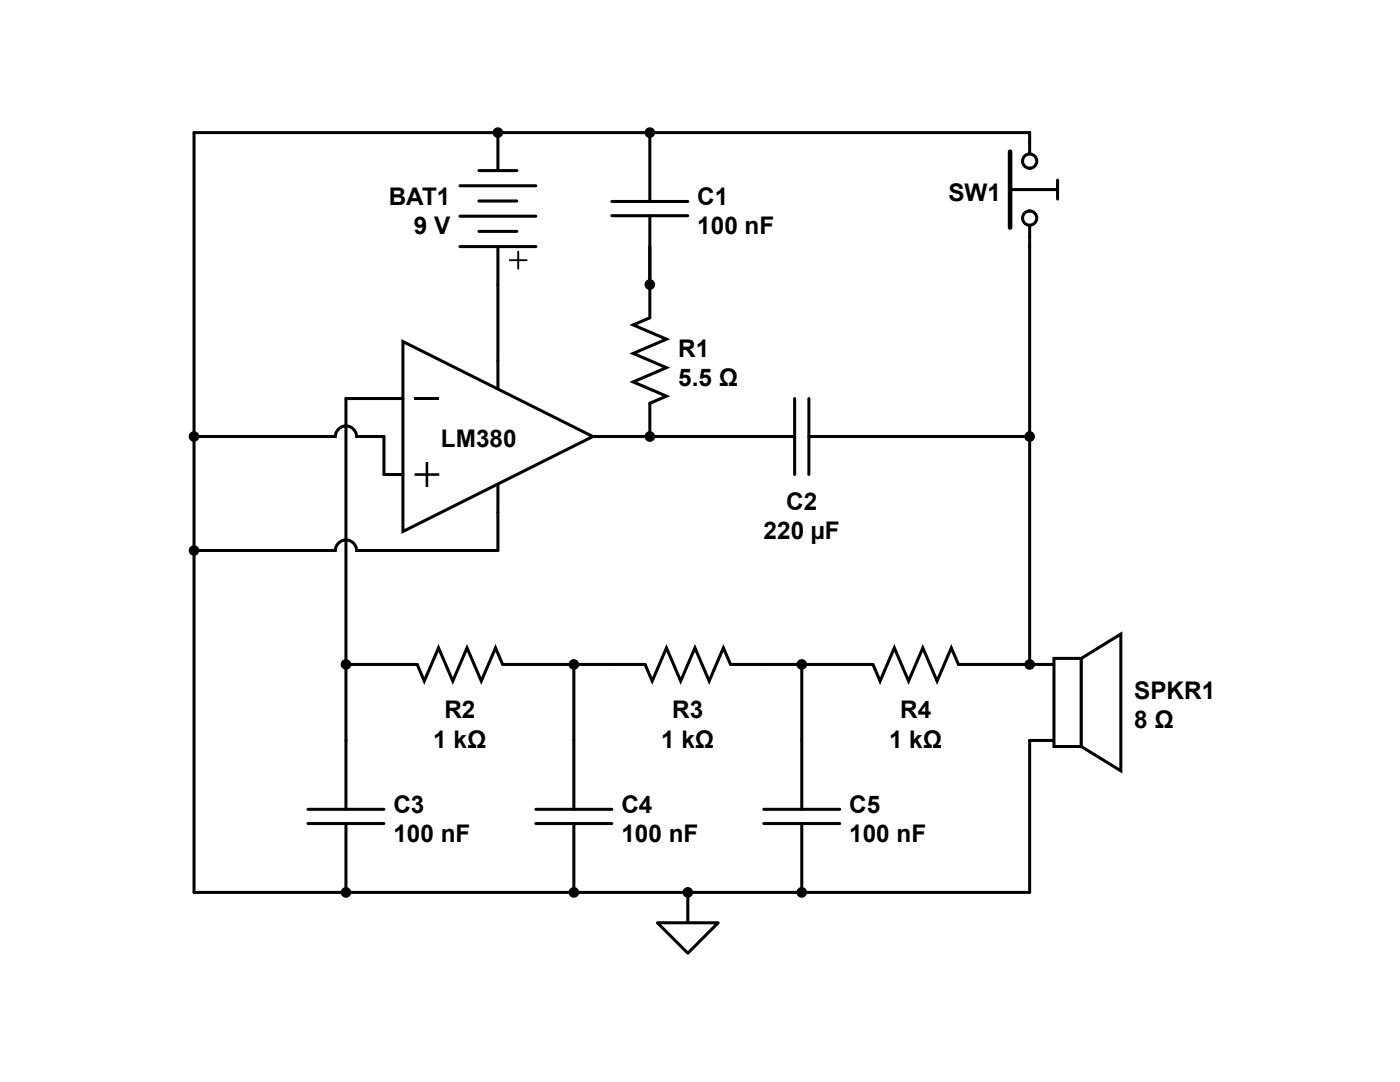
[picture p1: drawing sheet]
<svg xmlns="http://www.w3.org/2000/svg" width="279mm" height="216mm" viewBox="0 0 279 216" stroke-linecap="round" stroke-linejoin="round" font-family="sans-serif">
<g fill="none" stroke="#000" stroke-width=".61">
<path d="M129.7 26.5v13.7M122.1 40.2h15.2M122.1 43h15.2M129.7 43v20.4l-3.3 1.4 6.6 2.9-6.6 2.8 6.6 2.9-6.6 2.8 6.6 2.8-3.3 1.5v6.6M158.6 79.5v15.2M161.4 79.5v15.2M144.8 87.1h13.8M161.4 87.1h13.8M76.6 132.6h6.7l1.4 3.3 2.8-6.6 2.9 6.6 2.8-6.6 2.8 6.6 2.9-6.6 1.4 3.3h6.6M122.1 132.6h6.6l1.5 3.3 2.8-6.6 2.8 6.6 2.9-6.6 2.8 6.6 2.9-6.6 1.4 3.3h6.6M167.6 132.6h6.6l1.4 3.3 2.9-6.6 2.8 6.6 2.9-6.6 2.8 6.6 2.9-6.6 1.4 3.3h6.6M205.5 132.6h4.7"/>
<path d="M69 147.7v13.8M114.5 147.7v13.8M160 147.7v13.8M205.5 147.7h4.7M61.5 161.5h15.1M61.5 164.3h15.1M69 164.3v13.8M106.9 161.5h15.2M106.9 164.3h15.2M114.5 164.3v13.8M152.4 161.5h15.2M152.4 164.3h15.2"/>
<path d="M160 164.3v13.8"/>
</g>
<path d="M210.3 131.4h5.5v17.6h-5.5z" fill="#fff"/>
<path d="M210.3 131.4h5.5v17.6h-5.5z" fill="none" stroke="#000" stroke-width=".61" stroke-linecap="butt"/>
<path d="M215.8 131.4l7.9-4.9v27.3l-7.9-4.8z" fill="#fff"/>
<path d="M215.8 131.4l7.9-4.9v27.3l-7.9-4.8z" fill="none" stroke="#000" stroke-width=".61" stroke-linecap="butt"/>
<g fill="none" stroke="#000" stroke-width=".61">
<path d="M91.8 37.1h15.1M95.6 34h7.6M99.4 26.5v7.4M91.8 49.2h15.1M91.8 43.1h15.1M95.6 46.2h7.6M95.6 40.1h7.6M99.4 49.4v7.4M69 79.5h7.6M175.2 87.1h30.3M69 132.6h7.6M106.9 132.6h15.2"/>
<path d="M152.4 132.6h15.2M197.9 132.6h7.6M137.3 178.1v6"/>
</g>
<path d="M103.2 50.1h.4v1.6h1.6v.4h-1.6v1.7h-.4v-1.7h-1.6v-.4h1.6z" fill="#000"/>
<path d="M131.2 184.1h12.1l-6 6.1z" fill="#fff"/>
<g fill="none" stroke="#000" stroke-width=".61">
<path d="M201.6 37.8h9.5M205.5 30.7v-4.2h-166.8v151.6h166.8v-30.4M211.1 35.9v3.8M99.4 56.8v15.1M129.7 49.2v7.6M205.5 44.9v87.7M69 79.5v68.2M38.7 87.1h28.2a2.12 2.12 0 0 1 2.1-2.1 2.12 2.12 0 0 1 2.2 2.1h5.4v7.6M122.1 87.1h22.7M99.4 102.3v7.5h-28.2a2.12 2.12 0 0 0-2.2-2.1 2.12 2.12 0 0 0-2.1 2.1h-28.2M114.5 132.6v15.1M160 132.6v15.1"/>
<path d="M131.2 184.1h12.1l-6 6.1z"/>
<circle cx="205.5" cy="32.1" r="1.42"/>
<circle cx="205.5" cy="43.5" r="1.42"/>
</g>
<path d="M201.6 30.3v15.1" fill="none" stroke="#000" stroke-width=".91"/>
<path d="M80.4 68.2l37.9 18.9-37.9 19z" fill="#fff"/>
<path d="M76.6 79.5h3.8M80.4 68.2l37.9 18.9-37.9 19zM99.4 71.9v5.7M76.6 94.7h3.8M99.4 96.7v5.6M118.3 87.1h3.8" fill="none" stroke="#000" stroke-width=".61"/>
<g fill="#000">
<path d="M82.8 79.3h4.9v.5h-4.9zM84.9 92.2h.6v2.2h2.2v.5h-2.2v2.3h-.6v-2.3h-2.2v-.5h2.2z"/>
<circle cx="99.4" cy="26.5" r=".91"/>
<circle cx="129.7" cy="26.5" r=".91"/>
<circle cx="129.7" cy="56.8" r=".91"/>
<circle cx="38.7" cy="87.1" r=".91"/>
<circle cx="129.7" cy="87.1" r=".91"/>
<circle cx="205.5" cy="87.1" r=".91"/>
<circle cx="38.7" cy="109.8" r=".91"/>
<circle cx="69" cy="132.6" r=".91"/>
<circle cx="114.5" cy="132.6" r=".91"/>
<circle cx="160" cy="132.6" r=".91"/>
<circle cx="205.5" cy="132.6" r=".91"/>
<circle cx="69" cy="178.1" r=".91"/>
<circle cx="114.5" cy="178.1" r=".91"/>
<circle cx="137.3" cy="178.1" r=".91"/>
<circle cx="160" cy="178.1" r=".91"/>
</g>
<g fill="none" stroke="#000" stroke-width=".3">
<circle cx="99.4" cy="26.5" r=".91"/>
<circle cx="129.7" cy="26.5" r=".91"/>
<circle cx="129.7" cy="56.8" r=".91"/>
<circle cx="38.7" cy="87.1" r=".91"/>
<circle cx="129.7" cy="87.1" r=".91"/>
<circle cx="205.5" cy="87.1" r=".91"/>
<circle cx="38.7" cy="109.8" r=".91"/>
<circle cx="69" cy="132.6" r=".91"/>
<circle cx="114.5" cy="132.6" r=".91"/>
<circle cx="160" cy="132.6" r=".91"/>
<circle cx="205.5" cy="132.6" r=".91"/>
<circle cx="69" cy="178.1" r=".91"/>
<circle cx="114.5" cy="178.1" r=".91"/>
<circle cx="137.3" cy="178.1" r=".91"/>
<circle cx="160" cy="178.1" r=".91"/>
</g>
<g font-size="4.9">
<text x="77.6" y="40.9">BAT1</text>
<text x="139.2" y="40.9">C1</text>
<text x="189.3" y="40">SW1</text>
<text x="82.6" y="46.7">9 V</text>
<text x="139.2" y="46.7">100 nF</text>
<text x="135.4" y="71.2">R1</text>
<text x="135.4" y="77">5.5 Ω</text>
<text x="88" y="89.3">LM380</text>
<text x="156.9" y="101.7">C2</text>
<text x="152.4" y="107.5">220 µF</text>
<text x="88.7" y="143.4">R2</text>
<text x="134.2" y="143.4">R3</text>
<text x="179.6" y="143.4">R4</text>
<text x="226.3" y="139.4">SPKR1</text>
<text x="86.5" y="149.2">1 kΩ</text>
<text x="131.9" y="149.2">1 kΩ</text>
<text x="177.4" y="149.2">1 kΩ</text>
<text x="226.3" y="145.3">8 Ω</text>
<text x="78.5" y="162.2">C3</text>
<text x="124" y="162.2">C4</text>
<text x="169.5" y="162.2">C5</text>
<text x="78.5" y="168">100 nF</text>
<text x="124" y="168">100 nF</text>
<text x="169.5" y="168">100 nF</text>
</g>
</svg>
